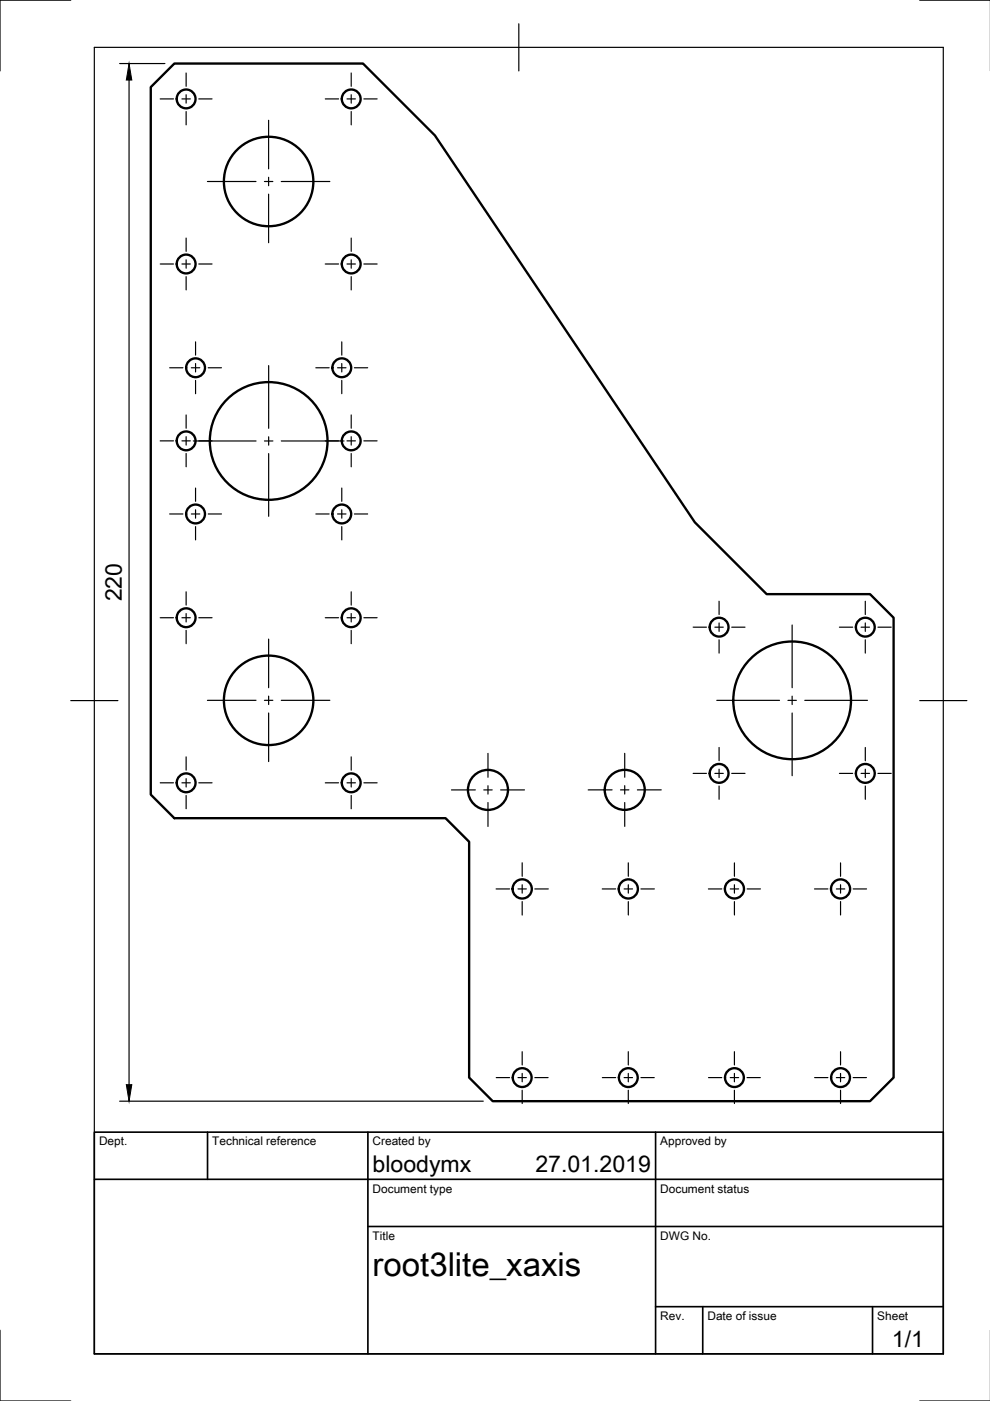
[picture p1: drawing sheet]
<svg xmlns="http://www.w3.org/2000/svg" width="210mm" height="297mm" viewBox="0 0 210 297" stroke-linecap="round" stroke-linejoin="round" font-family="sans-serif">
<!-- layer: Sichtbar -->
<g fill="none" stroke="#000" stroke-width=".5">
<path d="M37 13.5h40l15.2 15.2 55.1 82 15.3 15.3h21.9l5 5v97.5l-5 5h-80l-5-5v-50l-5-5h-57.5l-5-5v-150z"/>
<circle cx="39.5" cy="21" r="2"/>
<circle cx="57" cy="38.5" r="9.5"/>
<circle cx="74.5" cy="21" r="2"/>
<circle cx="39.5" cy="56" r="2"/>
<circle cx="74.5" cy="56" r="2"/>
<circle cx="41.5" cy="78" r="2"/>
<circle cx="72.5" cy="78" r="2"/>
<circle cx="39.5" cy="93.5" r="2"/>
<circle cx="57" cy="93.5" r="12.5"/>
<circle cx="74.5" cy="93.5" r="2"/>
<circle cx="41.5" cy="109" r="2"/>
<circle cx="72.5" cy="109" r="2"/>
<circle cx="39.5" cy="131" r="2"/>
<circle cx="74.5" cy="131" r="2"/>
<circle cx="152.5" cy="133" r="2"/>
<circle cx="183.5" cy="133" r="2"/>
<circle cx="57" cy="148.5" r="9.5"/>
<circle cx="168" cy="148.5" r="12.5"/>
<circle cx="39.5" cy="166" r="2"/>
<circle cx="74.5" cy="166" r="2"/>
<circle cx="103.5" cy="167.5" r="4.2"/>
<circle cx="132.5" cy="167.5" r="4.2"/>
<circle cx="152.5" cy="164" r="2"/>
<circle cx="183.5" cy="164" r="2"/>
<circle cx="110.7" cy="188.5" r="2.04"/>
<circle cx="133.2" cy="188.5" r="2.03"/>
<circle cx="155.7" cy="188.5" r="2.02"/>
<circle cx="178.2" cy="188.5" r="2.02"/>
<circle cx="110.7" cy="228.5" r="2"/>
<circle cx="133.2" cy="228.5" r="2"/>
<circle cx="155.7" cy="228.5" r="2"/>
<circle cx="178.2" cy="228.5" r="2"/>
</g>
<!-- layer: Border -->
<path d="M15 0h-15v15M20 10h180v277h-180zM110 5v10M195 0h15M15 148.5h10M195 148.5h10M0 282v15h15M195 297h15" fill="none" stroke="#000" stroke-width=".25"/>
<!-- layer: TitleBlock -->
<path d="M20 240h180v47h-180zM20 250h180M44 240v10M78 240v47M139 240v47M78 260h122M139 277h61M149 277v10M185 277v10" fill="none" stroke="#000" stroke-width=".35"/>
<!-- layer: Dimensions -->
<path d="M25.4 13.5h9.6M27.4 17v213M25.4 233.5h77.1" fill="none" stroke="#000" stroke-width=".25"/>
<path d="M27.4 13.5l.5 3.5h-1.1zM26.8 230h1.1l-.5 3.5z" fill="#000" stroke="#000" stroke-width=".21"/>
<!-- layer: Center Lines -->
<g fill="none" stroke="#000" stroke-width=".25">
<path d="M39.5 15.5v2.8M74.5 15.5v2.8M34 21h2.8M38.6 21h1.8M39.5 20.1v1.8M39.5 23.7v2.8M42.1 21h2.9M44 38.5h10.3M56.1 38.5h1.7M57 25.5v10.3M57 37.6v1.8M59.6 38.5h10.3"/>
<path d="M69 21h2.8M73.6 21h1.8M74.5 20.1v1.8M74.5 23.7v2.8M77.1 21h2.9M34 56h2.8M38.6 56h1.8M39.5 50.5v2.8M39.5 55.1v1.8M39.5 58.7v2.8M42.1 56h2.9M57 41.2v10.3"/>
<path d="M69 56h2.8M73.6 56h1.8M74.5 50.5v2.8M74.5 55.1v1.8M74.5 58.7v2.8M77.1 56h2.9M36 78h2.8M40.6 78h1.8M41.5 72.5v2.8M41.5 77.1v1.8M44.1 78h2.9M57 77.5v13.3"/>
<path d="M67 78h2.8M71.6 78h1.8M72.5 72.5v2.8M72.5 77.1v1.8M75.1 78h2.9M34 93.5h2.8M38.6 93.5h1.8M39.5 88v2.8M39.5 92.6v1.8M39.5 96.2v2.8M41 93.5h13.3M41.5 80.7v2.8"/>
<path d="M42.1 93.5h2.9M56.1 93.5h1.8M57 92.6v1.8M57 96.2v13.3M59.6 93.5h13.3M69 93.5h2.8M72.5 80.7v2.8M73.6 93.5h1.8M74.5 88v2.8M74.5 92.6v1.8M74.5 96.2v2.8M77.1 93.5h2.9"/>
<path d="M36 109h2.8M40.6 109h1.8M41.5 103.5v2.8M41.5 108.1v1.8M41.5 111.7v2.8M44.1 109h2.9M67 109h2.8M71.6 109h1.8M72.5 103.5v2.8M72.5 108.1v1.8M72.5 111.7v2.8M75.1 109h2.9"/>
<path d="M34 131h2.8M38.6 131h1.8M39.5 125.5v2.8M39.5 130.1v1.8M39.5 133.7v2.8M42.1 131h2.9M57 135.5v10.3M69 131h2.8M73.6 131h1.8M74.5 125.5v2.8M74.5 130.1v1.8M74.5 133.7v2.8"/>
<path d="M77.1 131h2.9M147 133h2.8M151.6 133h1.8M152.5 127.5v2.8M152.5 132.1v1.8M152.5 135.7v2.8M155.1 133h2.9M168 132.5v13.3M178 133h2.8M182.6 133h1.8M183.5 127.5v2.8M183.5 132.1v1.8"/>
<path d="M183.5 135.7v2.8M186.1 133h2.9M44 148.5h10.3M56.1 148.5h1.7M57 147.6v1.8M57 151.2v10.3M59.6 148.5h10.3M103.5 159.7v5.1M132.5 159.7v5.1M152 148.5h13.3M152.5 158.5v2.8M167.1 148.5h1.7"/>
<path d="M168 147.6v1.8M168 151.2v13.3M170.6 148.5h13.3M183.5 158.5v2.8M34 166h2.8M38.6 166h1.8M39.5 160.5v2.8M39.5 165.1v1.8M39.5 168.7v2.8M42.1 166h2.9M69 166h2.8M73.6 166h1.8"/>
<path d="M74.5 160.5v2.8M74.5 165.1v1.8M74.5 168.7v2.8M77.1 166h2.9M95.7 167.5h5.1M102.6 167.5h1.8M103.5 166.6v1.8M103.5 170.2v5M106.1 167.5h5.1M124.7 167.5h5.1M131.6 167.5h1.7M132.5 166.6v1.8"/>
<path d="M132.5 170.1v5.1M135.1 167.5h5.1M147 164h2.8M151.6 164h1.8M152.5 163.1v1.8M152.5 166.7v2.8M155.1 164h2.9M178 164h2.8M182.6 164h1.8M183.5 163.1v1.8M183.5 166.7v2.8M186.1 164h2.9"/>
<path d="M105.2 188.5h2.8M109.8 188.5h1.8M110.7 182.9v2.9M110.7 187.6v1.8M110.7 191.2v2.8M113.4 188.5h2.9M127.7 188.5h2.8M132.3 188.5h1.8M133.2 182.9v2.9M133.2 187.6v1.8M133.2 191.2v2.8M135.9 188.5h2.8"/>
<path d="M150.2 188.5h2.8M154.8 188.5h1.8M155.7 182.9v2.9M155.7 187.6v1.8M155.7 191.2v2.8M158.4 188.5h2.8M172.7 188.5h2.8M177.3 188.5h1.8M178.2 182.9v2.9M178.2 187.6v1.8M178.2 191.2v2.8M180.9 188.5h2.8"/>
<path d="M105.2 228.5h2.8M109.8 228.5h1.8M110.7 223v2.8M110.7 227.6v1.8M110.7 231.2v2.8M113.4 228.5h2.8M127.7 228.5h2.8M132.3 228.5h1.8M133.2 223v2.8M133.2 227.6v1.8M133.2 231.2v2.8M135.9 228.5h2.8"/>
<path d="M150.2 228.5h2.8M154.8 228.5h1.8M155.7 223v2.8M155.7 227.6v1.8M155.7 231.2v2.8M158.4 228.5h2.8M172.7 228.5h2.8M177.3 228.5h1.8M178.2 223v2.8M178.2 227.6v1.8M178.2 231.2v2.8M180.9 228.5h2.8"/>
</g>
<text font-size="7" x="79" y="270.5">root3lite_xaxis</text>
<g font-size="4.9">
<text x="25.8" y="127.5" transform="rotate(-90 25.8 127.5)">220</text>
<text x="79" y="248.5">bloodymx</text>
<text x="113.5" y="248.5">27.01.2019</text>
<text x="189.1" y="285.6">1/1</text>
</g>
<g font-size="2.5">
<text x="21" y="242.8">Dept.</text>
<text x="45" y="242.8">Technical reference</text>
<text x="79" y="242.8">Created by</text>
<text x="140" y="242.8">Approved by</text>
<text x="79" y="252.8">Document type</text>
<text x="140" y="252.8">Document status</text>
<text x="79" y="262.8">Title</text>
<text x="140" y="262.8">DWG No.</text>
<text x="140" y="279.8">Rev.</text>
<text x="150" y="279.8">Date of issue</text>
<text x="186" y="279.8">Sheet</text>
</g>
</svg>
